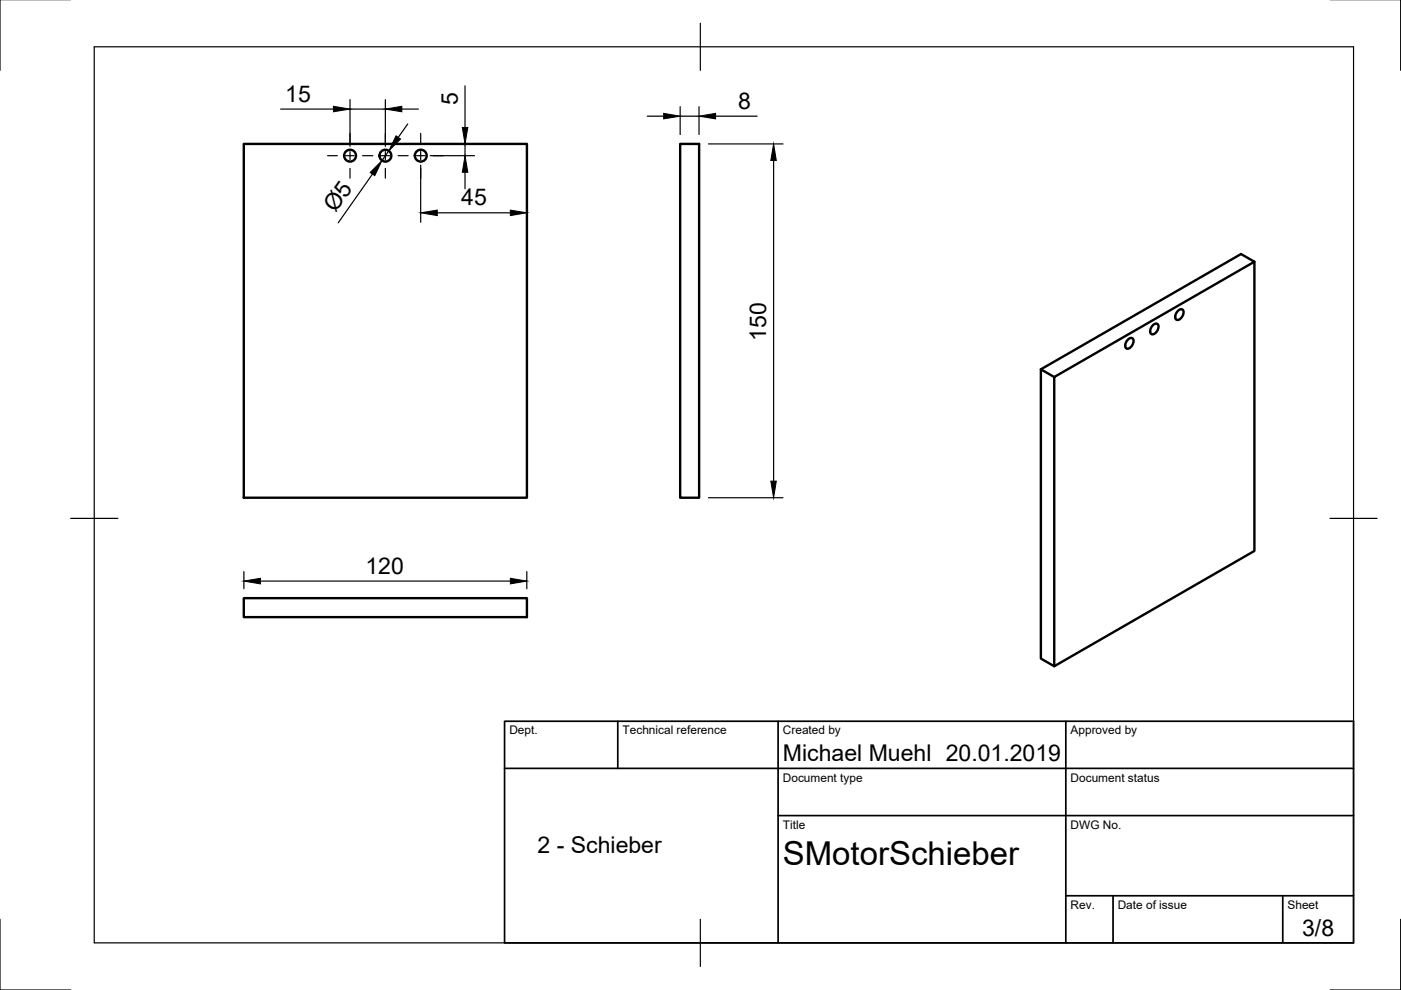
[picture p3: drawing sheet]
<svg xmlns="http://www.w3.org/2000/svg" width="297mm" height="210mm" viewBox="0 0 297 210" stroke-linecap="round" stroke-linejoin="round" font-family="sans-serif">
<!-- layer: Sichtbar -->
<g fill="none" stroke="#000" stroke-width=".51">
<path d="M51.7 30.5h60v75h-60zM144.2 30.5h4v75h-4zM266 55.5v61.3l-42.5 24.5M220.7 78.3l2.8 1.6v61.4l-2.8-1.7zM220.7 78.3l42.4-24.4 2.9 1.6-42.5 24.4M239.2 72a.65 .65 0 0 1 1.1-.1 1.54 1.54 0 0 1-1.5 2 1.42 1.42 0 0 1 .4-1.9zM244.5 68.9a.65 .65 0 0 1 1.1 0 1.54 1.54 0 0 1-1.5 1.9 1.42 1.42 0 0 1 .4-1.9zM249.8 65.9a.65 .65 0 0 1 1.1-.1 1.54 1.54 0 0 1-1.5 2 1.42 1.42 0 0 1 .4-1.9zM51.7 126.8h60v4h-60z"/>
<circle cx="74.2" cy="33" r="1.26"/>
<circle cx="81.7" cy="33" r="1.26"/>
<circle cx="89.2" cy="33" r="1.26"/>
</g>
<!-- layer: Border -->
<path d="M0 -.1v15M297 -.1v15M20 9.9h267v190h-267zM148.5 4.9v10M15 109.9h10M282 109.9h10M0 194.9v15h15M148.5 194.9v10M297 194.9v15h-15" fill="none" stroke="#000" stroke-width=".25"/>
<!-- layer: TitleBlock -->
<path d="M107 152.9h180v47h-180zM131 152.9v10M165 152.9v47M226 152.9v47M107 162.9h180M165 172.9h122M226 189.9h61M236 189.9v10M272 189.9v10" fill="none" stroke="#000" stroke-width=".36"/>
<!-- layer: Center Lines -->
<g fill="none" stroke="#000" stroke-width=".25">
<path d="M69.4 33h2.1M73.3 33h1.8M74.2 28.3v2M74.2 32.1v1.8M74.2 35.7v2.1M76.9 33h2.1M80.8 33h1.8M81.7 28.3v2M81.7 32.1v1.8M81.7 35.7v2.1M84.4 33h2.1M88.3 33h1.8"/>
<path d="M89.2 28.3v2M89.2 32.1v1.8M89.2 35.7v2.1M91.9 33h2.1"/>
</g>
<!-- layer: Dimensions -->
<g fill="none" stroke="#000" stroke-width=".25">
<path d="M98.6 18.2v8.8M59.5 23.1h11.2M74.2 21.1v9.9M74.2 23.1h7.5M79 36.9l-7.3 10.3M81.7 21.1v9.9M82.4 32l-1.4 2.1M85.2 23.1h3.5M86.4 26.3l-2 2.8M89.2 35v12.1M91.2 33h9.4M98.6 30.5v2.5"/>
<path d="M98.6 36.5v3.5M137.2 24.6h3.5M144.2 22.6v5.9M144.2 24.6h4M148.2 22.6v5.9M150.2 30.5h15.8M151.7 24.6h8.8M164 34v68M92.7 45.1h15.5M111.7 43.1v1.3M150.2 105.5h15.8M51.7 121.2v3.6"/>
<path d="M55.2 123.2h53M111.7 121.2v3.6"/>
</g>
<g fill="#000" stroke="#000" stroke-width=".21">
<path d="M70.7 22.5l3.5 .6-3.5 .6zM81 34.1l-1.5 3.1-1-.6zM84 28.8l.9 .7-2.5 2.5zM81.7 23.1l3.5-.6v1.2zM98.6 33l.6 3.5h-1.2zM98 27h1.2l-.6 3.5zM140.7 24l3.5 .6-3.5 .6zM148.2 24.6l3.5-.6v1.2zM164 30.5l.6 3.5h-1.2zM89.2 45.1l3.5-.6v1.2zM108.2 44.5l3.5 .6-3.5 .6zM163.4 102h1.2l-.6 3.5z"/>
<path d="M51.7 123.2l3.5-.6v1.2zM108.2 122.6l3.5 .6-3.5 .6z"/>
</g>
<text font-size="7" x="166" y="183.4">SMotorSchieber</text>
<g font-size="4.9">
<text x="60.5" y="21.6">15</text>
<text x="97" y="22.2" transform="rotate(-90 97 22.2)">5</text>
<text x="156.5" y="23.1">8</text>
<text x="71.1" y="45.2" transform="rotate(-55 71.1 45.2)">Ø5</text>
<text x="97.8" y="43.6">45</text>
<text x="162.5" y="72.3" transform="rotate(-90 162.5 72.3)">150</text>
<text x="77.5" y="121.6">120</text>
<text x="166" y="161.4">Michael Muehl 20.01.2019</text>
<text x="114" y="180.8">2 - Schieber</text>
<text x="276.1" y="198.6">3/8</text>
</g>
<g font-size="2.5">
<text x="108" y="155.7">Dept.</text>
<text x="132" y="155.7">Technical reference</text>
<text x="166" y="155.7">Created by</text>
<text x="227" y="155.7">Approved by</text>
<text x="166" y="165.7">Document type</text>
<text x="227" y="165.7">Document status</text>
<text x="166" y="175.7">Title</text>
<text x="227" y="175.7">DWG No.</text>
<text x="227" y="192.7">Rev.</text>
<text x="237" y="192.7">Date of issue</text>
<text x="273" y="192.7">Sheet</text>
</g>
</svg>
